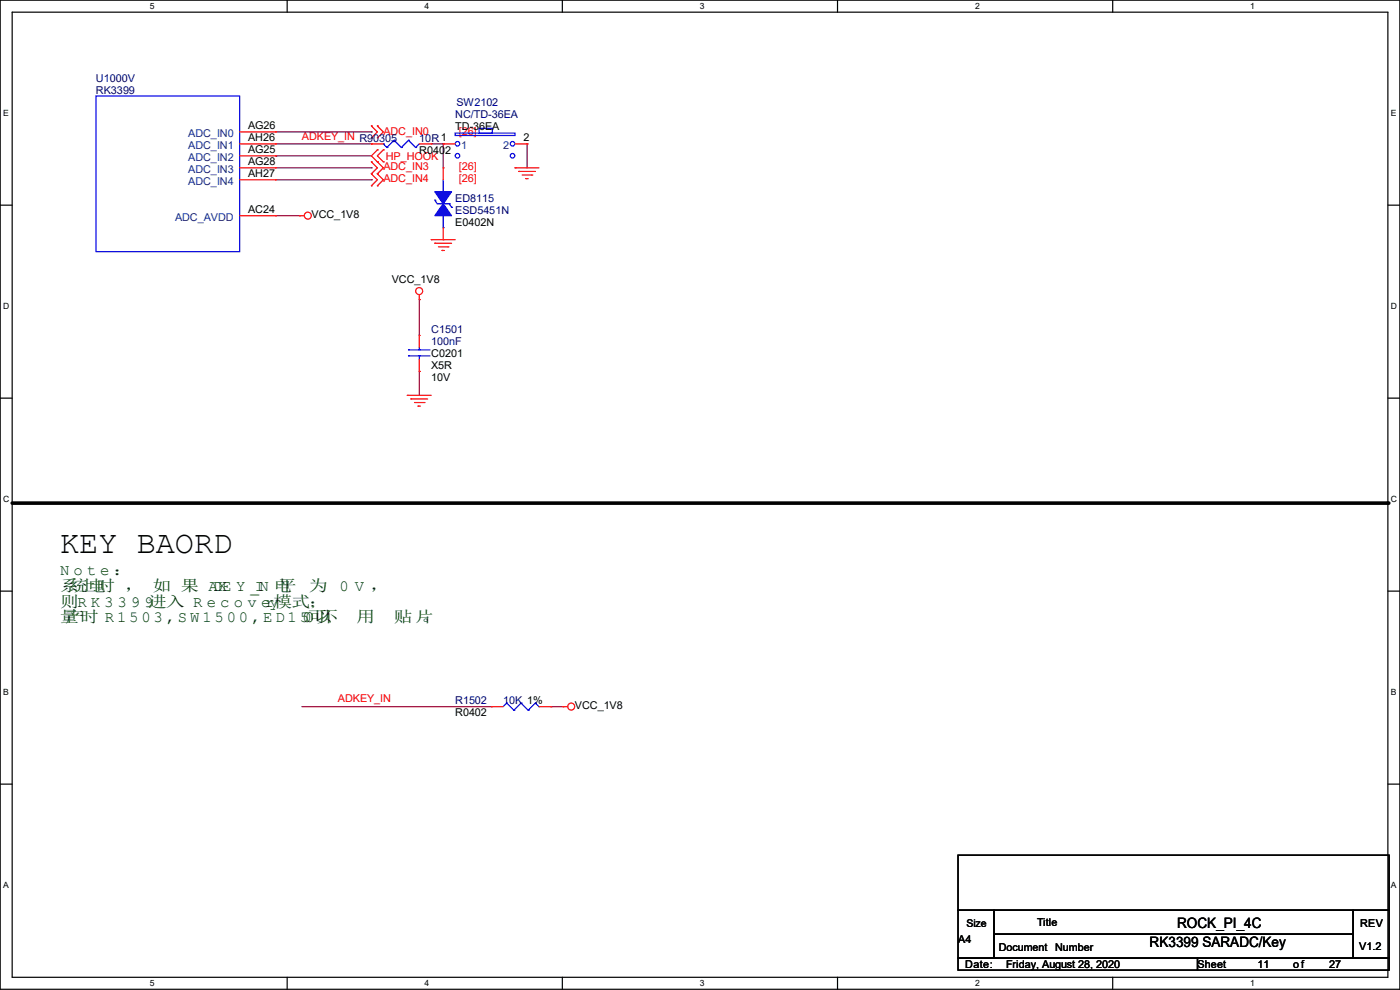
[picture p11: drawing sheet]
<svg xmlns="http://www.w3.org/2000/svg" width="297mm" height="210mm" viewBox="0 0 297 210" stroke-linecap="round" stroke-linejoin="round" font-family="sans-serif">
<path d="M0 0h297v209.8h-297zM2.6 2.6h291.8v204.7h-291.8z" fill="none" stroke="#000" stroke-width=".25"/>
<g fill="#fff">
<path d="M31.7 .3h1v2h-1z"/>
<path d="M31.7 207.6h1v1.9h-1z"/>
</g>
<path d="M60.9 0v2.6M60.9 207.3v2.5" fill="none" stroke="#000" stroke-width=".25"/>
<g fill="#fff">
<path d="M90.1 .3h1v2h-1z"/>
<path d="M90.1 207.6h1v1.9h-1z"/>
</g>
<path d="M119.3 0v2.6M119.3 207.3v2.5" fill="none" stroke="#000" stroke-width=".25"/>
<g fill="#fff">
<path d="M148.5 .3h.9v2h-.9z"/>
<path d="M148.5 207.6h.9v1.9h-.9z"/>
</g>
<path d="M177.7 0v2.6M177.7 207.3v2.5" fill="none" stroke="#000" stroke-width=".25"/>
<g fill="#fff">
<path d="M206.8 .3h1v2h-1z"/>
<path d="M206.8 207.6h1v1.9h-1z"/>
</g>
<path d="M236.1 0v2.6M236.1 207.3v2.5" fill="none" stroke="#000" stroke-width=".25"/>
<g fill="#fff">
<path d="M265.2 .3h1v2h-1z"/>
<path d="M265.2 207.6h1v1.9h-1z"/>
<path d="M.7 23h1.2v2h-1.2z"/>
<path d="M295.1 23h1.1v2h-1.1z"/>
<path d="M.7 64h1.2v2h-1.2z"/>
<path d="M295.1 64h1.2v2h-1.2z"/>
</g>
<path d="M0 43.5h2.6M294.4 43.5h2.6" fill="none" stroke="#000" stroke-width=".25"/>
<g fill="#fff">
<path d="M.7 104.9h1.2v2h-1.2z"/>
<path d="M295.1 104.9h1.2v2h-1.2z"/>
</g>
<path d="M0 84.5h2.6M294.4 84.5h2.6" fill="none" stroke="#000" stroke-width=".25"/>
<g fill="#fff">
<path d="M.7 145.8h1.2v2h-1.2z"/>
<path d="M295.1 145.8h1.1v2h-1.1z"/>
</g>
<path d="M0 125.4h2.6M294.4 125.4h2.6" fill="none" stroke="#000" stroke-width=".25"/>
<g fill="#fff">
<path d="M.7 186.8h1.2v2h-1.2z"/>
<path d="M295.1 186.8h1.1v2h-1.1z"/>
</g>
<path d="M0 166.3h2.6M294.4 166.3h2.6M203.2 181.4h91.5v11.7h-91.5zM203.2 193.1h7.7v10.1h-7.7zM210.9 193.1h76.2v5.1h-76.2zM210.9 198.2h76.2v5h-76.2zM287.1 193.1h7.6v10.1h-7.6zM203.2 203.2h50.8v2.6h-50.8zM254 203.2h40.7v2.6h-40.7z" fill="none" stroke="#000" stroke-width=".25"/>
<path d="M2.6 106.7h291.8" fill="none" stroke="#000" stroke-width=".76"/>
<circle cx="294.4" cy="106.7" r=".38" fill="#000"/>
<g fill="none" stroke="#800040" stroke-width=".25">
<path d="M58.5 33.1h.1M58.5 30.5h20.3M58.5 28h20.3M58.5 33.1h20.3M58.5 35.6h20.3M58.5 38.1h20.3M78.8 30.5h.1M78.8 28h.1M78.8 35.6h.1M78.8 38.1h.1M91.5 30.5h2.5M94 30.5h.1"/>
<path d="M94 30.5v5.1M111.8 30.5h.1M111.8 30.5v5.1M58.5 45.8h.1M58.5 45.8h5M88.9 63.5h.1M88.9 78.8h.1M88.9 63.5v7.7M88.9 78.8v5.1M64.1 149.9h40.1M104.2 149.9h.1M116.9 149.9h.1"/>
<path d="M116.9 149.9h2.5"/>
</g>
<g fill="none" stroke="#f00" stroke-width=".25">
<path d="M50.8 35.6h7.7M50.8 28h7.7M50.8 30.5h7.7M50.8 33.1h7.7M50.8 38.1h7.7M58.5 28h.1M58.5 30.5h.1M58.5 33.1h.1M58.5 35.6h.1M58.5 38.1h.1M78.8 29.3h.1M78.8 26.7h.1"/>
<path d="M78.8 36.9h.1M78.8 34.3h.1M78.8 39.4h.1M78.8 30.5h.1M78.8 26.7l1.3 1.3-1.3 1.3M78.8 34.3l1.3 1.3-1.3 1.3M78.8 36.9l1.3 1.2-1.3 1.3M78.8 30.5h2.5M80.1 29.3h.1M80.1 26.7h.1M80.1 31.8h.1M80.1 34.3h.1"/>
<path d="M80.1 36.9h.1M80.1 39.4h.1M80.1 26.7l1.2 1.3-1.2 1.3M80.1 31.8l-1.3 1.3 2.5 2.5-1.2 1.3M80.1 36.9l1.2 1.2-1.2 1.3M81.3 34.3h.1M81.3 31.8h.1M81.3 31.8l-1.2 1.3 1.2 1.2M88.9 30.5h2.6M91.5 30.5h.1M94 30.5h.1M94 35.6h.1"/>
<path d="M94 30.5h2.6M94 35.6v2.5M109.3 35.6h.1M109.3 35.6h5M109.3 30.5h2.5M110 36.4h.1M110 36.4h3.6M110.8 37.1h2M111.5 37.9h.1M111.5 37.9h.6M111.8 30.5h.1M112.8 37.1h.1"/>
<path d="M50.8 45.8h7.7M58.5 45.8h.1M63.5 45.8h.1M63.5 45.8h1.1M91.5 50.8h.1M91.5 50.8h5.1M92.2 51.6h.1M92.2 51.6h3.6M93 52.4h2M93.8 53.1h.1M93.8 53.1h.5M94 50.8h.1"/>
<path d="M94 48.3v2.5M95 52.4h.1M88.9 63.5h.1M88.9 71.2h.1M88.9 78.8h.1M88.9 62.5v1M88.9 71.2v2.5M88.9 76.2v2.6M86.4 83.9h.1M86.4 83.9h5.1M87.2 84.6h.1M87.2 84.6h3.5"/>
<path d="M87.9 85.4h2.1M88.7 86.1h.1M88.7 86.1h.5M90 85.4h.1M104.2 149.9h.1M104.2 149.9h2.5M114.3 149.9h2.6M116.9 149.9h.1M119.4 149.9h.1M119.4 149.9h1"/>
<circle cx="65.3" cy="45.7" r=".74"/>
<circle cx="88.9" cy="61.7" r=".74"/>
<circle cx="121.2" cy="149.9" r=".74"/>
</g>
<g fill="none" stroke="#00f" stroke-width=".25">
<path d="M20.4 20.4h30.4v33h-30.4zM81.3 30.5h.1M81.3 30.5l.8 .8M82.1 31.3h.1M83.6 29.8h.1M83.6 29.8l1.5 1.5M83.6 29.8l-1.5 1.5M85.1 31.3h.1M86.7 29.8h.1M86.7 29.8l1.5 1.5M86.7 29.8l-1.6 1.5M88.2 31.3h.1"/>
<path d="M88.9 30.5l-.7 .8M94 38.1v2.6M96.6 28.2h12.7v.5h-12.7zM101.6 27.2h2.8v1h-2.8zM92.2 42.5h.1M92.2 42.5l.6 .7h2.5M94 40.7h.1M94 48.3h.1M94 45.8v2.5M95.3 43.2h.1M95.3 43.2l.5 .8M95.8 44h.1"/>
<path d="M86.7 75.5h.1M86.7 74.2h.1M86.7 75.5h4.5M86.7 74.2h4.5M88.9 74.2h.1M88.9 75.5h.1M88.9 73.7v.5M88.9 75.5v.7M107.5 149.1h.1M107.5 149.1l-.8 .8M107.5 149.1l1.5 1.6M109 150.7h.1"/>
<path d="M110.5 149.1h.1M110.5 149.1l-1.5 1.6M110.5 149.1l1.6 1.6M112.1 150.7h.1M113.6 149.1h.1M113.6 149.1l-1.5 1.6M113.6 149.1l.7 .8M114.3 149.9h.1"/>
<circle cx="97" cy="30.5" r=".49"/>
<circle cx="97" cy="33" r=".49"/>
<circle cx="108.7" cy="33" r=".49"/>
<circle cx="108.7" cy="30.5" r=".49"/>
</g>
<g fill="#00f" stroke="#00f" stroke-width=".25">
<path d="M92.2 40.7h3.6l-1.8 2.5z" fill-rule="evenodd"/>
<path d="M94 43.2l1.8 2.6h-3.6z" fill-rule="evenodd"/>
</g>
<text font-size="6.8" x="12.7" y="117.3">KEY BAORD</text>
<g font-size="3.3" fill="#004000">
<text x="12.7" y="125.3">系上时 ， 如 果 ADKE Y _IN 电</text>
<text x="12.7" y="122">N o t e ：</text>
<text x="14.7" y="125.3">统电</text>
<text x="59" y="125.3">平</text>
<text x="65.5" y="125.3">为</text>
<text x="72" y="125.3">0 V ，</text>
<text x="12.7" y="128.7">则R K 3 3 9 9进入 R e c o v ery模式；</text>
<text x="12.7" y="132">量时 R 1 5 0 3 , S W 1 5 0 0 , E D 1 500可</text>
<text x="13.9" y="132">产</text>
<text x="66.5" y="132">以</text>
<text x="67.8" y="132">不</text>
<text x="75.7" y="132">用</text>
<text x="83.5" y="132">贴 片</text>
<text x="89.4" y="132">。</text>
</g>
<g font-size="3">
<text x="249.7" y="196.9">ROCK_PI_4C</text>
<text x="243.9" y="200.9">RK3399 SARADC/Key</text>
</g>
<g font-size="2.3" fill="#000080">
<text x="20.4" y="17.4">U1000V</text>
<text x="20.4" y="19.9">RK3399</text>
<text x="96.8" y="22.4">SW2102</text>
<text x="96.6" y="25">NC/TD-36EA</text>
<text x="88.9" y="30.1">10R1</text>
<text x="96.6" y="42.8">ED8115</text>
<text x="96.6" y="45.3">ESD5451N</text>
<text x="91.5" y="70.7">C1501</text>
<text x="91.5" y="73.2">100nF</text>
<text x="96.6" y="149.4">R1502</text>
<text x="106.7" y="149.4">10K 1%</text>
</g>
<g font-size="2.3" fill="#004080">
<text x="39.9" y="29">ADC_IN0</text>
<text x="39.9" y="31.6">ADC_IN1</text>
<text x="39.9" y="34.1">ADC_IN2</text>
<text x="97.8" y="31.6">1</text>
<text x="106.7" y="31.6">2</text>
<text x="39.9" y="36.7">ADC_IN3</text>
<text x="39.9" y="39.2">ADC_IN4</text>
<text x="37.1" y="46.8">ADC_AVDD</text>
</g>
<g font-size="2.3">
<text x="52.6" y="27.4">AG26</text>
<text x="52.6" y="30">AH26</text>
<text x="96.6" y="27.5">TD-36EA</text>
<text x="111" y="30">2</text>
<text x="52.6" y="32.5">AG25</text>
<text x="52.6" y="35.1">AG28</text>
<text x="88.9" y="32.6">R0402</text>
<text x="52.6" y="37.6">AH27</text>
<text x="52.6" y="45.2">AC24</text>
<text x="66.1" y="46.3">VCC_1V8</text>
<text x="96.6" y="47.8">E0402N</text>
<text x="83.1" y="60">VCC_1V8</text>
<text x="91.5" y="75.8">C0201</text>
<text x="91.5" y="78.3">X5R</text>
<text x="91.5" y="80.9">10V</text>
<text x="96.6" y="152">R0402</text>
<text x="122" y="150.5">VCC_1V8</text>
<text x="220" y="196.4">Title</text>
<text x="288.6" y="196.7">REV</text>
<text x="203.3" y="200">A4</text>
<text x="211.9" y="201.8">Document</text>
<text x="223.9" y="201.8">Number</text>
<text x="288.3" y="201.5">V1.2</text>
<text x="204.8" y="205.3">Date:</text>
<text x="213.4" y="205.3">Friday, August 28, 2020</text>
<text x="254" y="205.3">Sheet</text>
<text x="266.8" y="205.3">11</text>
<text x="274.4" y="205.3">of</text>
<text x="282" y="205.3">27</text>
</g>
<g font-size="2.3" fill="#f00">
<text x="64.1" y="29.6">ADKEY_IN R90305</text>
<text x="81.3" y="28.5">ADC_IN0</text>
<text x="97.3" y="28.5">[26]</text>
<text x="81.8" y="33.9">HP_HOOK</text>
<text x="81.3" y="36.2">ADC_IN3</text>
<text x="81.3" y="38.7">ADC_IN4</text>
<text x="97.3" y="36.2">[26]</text>
<text x="97.3" y="38.7">[26]</text>
<text x="71.7" y="149">ADKEY_IN</text>
</g>
<text font-size="2.2" x="205" y="196.6">Size</text>
<g font-size="1.8">
<text x="31.8" y="1.9">5</text>
<text x="90.1" y="1.9">4</text>
<text x="148.5" y="1.9">3</text>
<text x="206.8" y="1.9">2</text>
<text x="265.2" y="1.9">1</text>
<text x=".7" y="24.6">E</text>
<text x="295.1" y="24.6">E</text>
<text x=".7" y="65.6">D</text>
<text x="295.1" y="65.6">D</text>
<text x=".7" y="106.5">C</text>
<text x="295.1" y="106.5">C</text>
<text x=".7" y="147.4">B</text>
<text x="295.1" y="147.4">B</text>
<text x=".7" y="188.4">A</text>
<text x="295.1" y="188.4">A</text>
<text x="31.8" y="209.2">5</text>
<text x="90.1" y="209.2">4</text>
<text x="148.5" y="209.2">3</text>
<text x="206.8" y="209.2">2</text>
<text x="265.2" y="209.2">1</text>
</g>
</svg>
